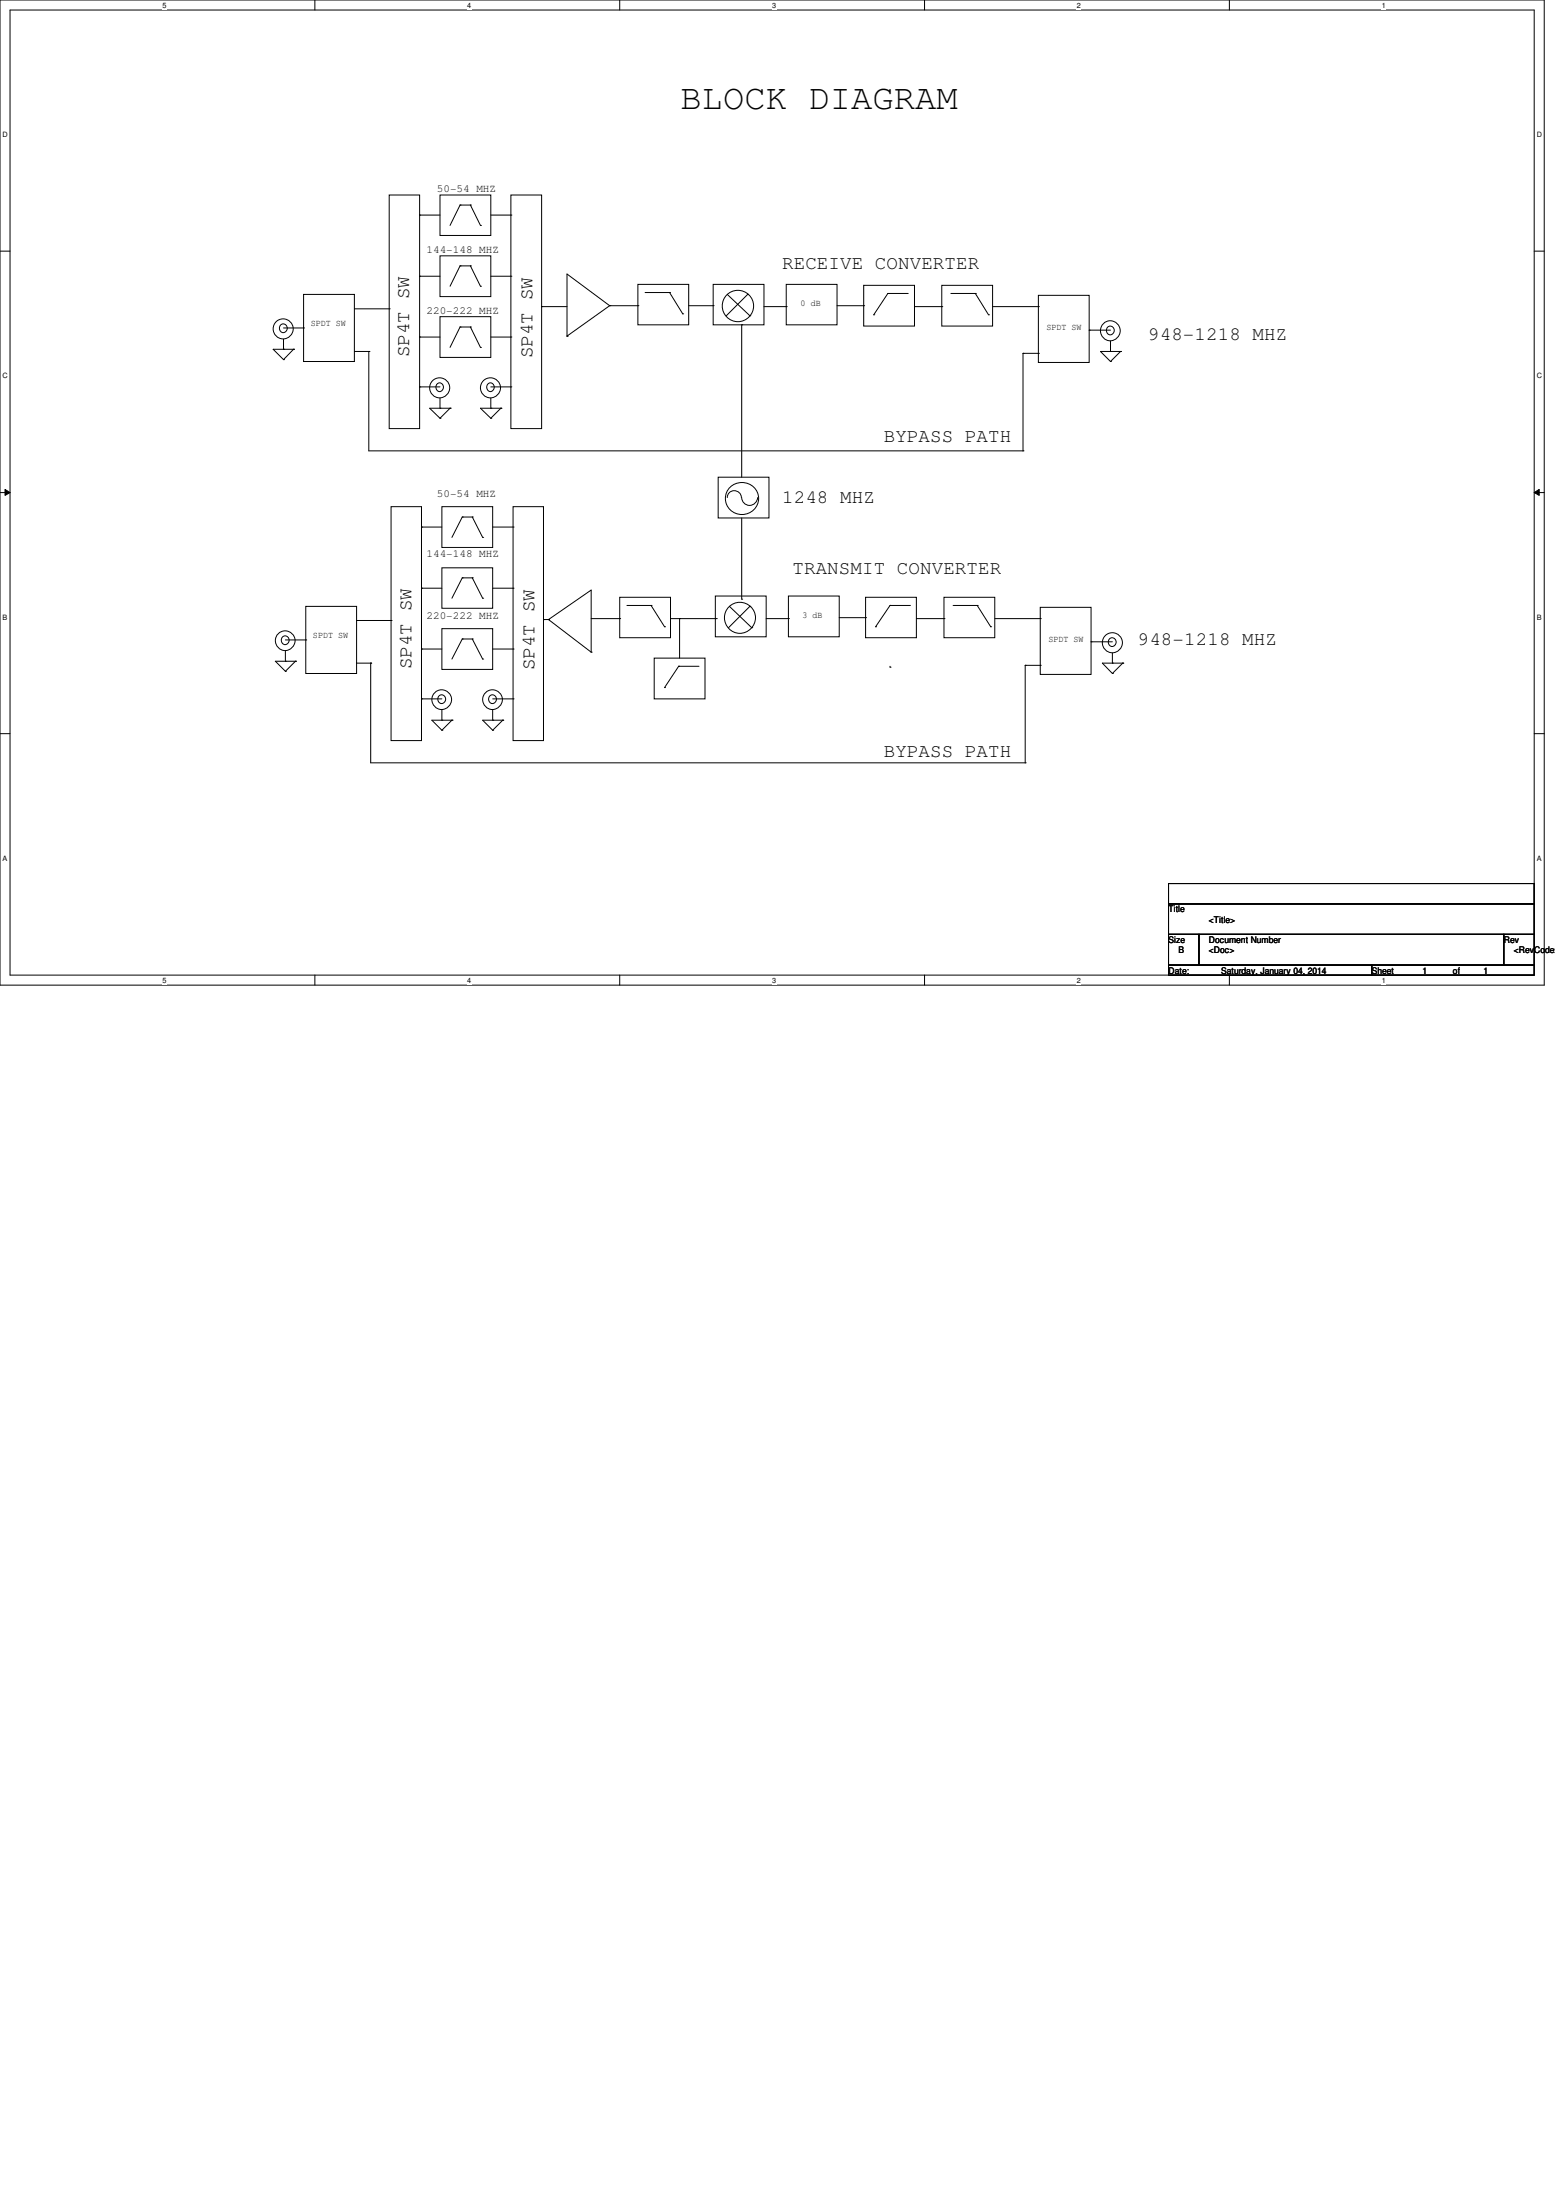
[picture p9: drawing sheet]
<svg xmlns="http://www.w3.org/2000/svg" width="210mm" height="297mm" viewBox="0 0 210 297" stroke-linecap="round" stroke-linejoin="round" font-family="sans-serif">
<path d="M0 0h208.4v133h-208.4zM1.4 1.4h205.7v130.3h-205.7z" fill="none" stroke="#000" stroke-width=".13"/>
<g fill="#fff">
<path d="M21.9 .1h.6v1.1h-.6z"/>
<path d="M21.9 131.8h.6v1.1h-.6z"/>
</g>
<path d="M42.5 0v1.4M42.5 131.7v1.3" fill="none" stroke="#000" stroke-width=".13"/>
<g fill="#fff">
<path d="M63.1 .1h.5v1.1h-.5z"/>
<path d="M63.1 131.8h.5v1.1h-.5z"/>
</g>
<path d="M83.7 0v1.4M83.7 131.7v1.3" fill="none" stroke="#000" stroke-width=".13"/>
<g fill="#fff">
<path d="M104.2 .1h.6v1.1h-.6z"/>
<path d="M104.2 131.8h.6v1.1h-.6z"/>
</g>
<path d="M124.8 0v1.4M124.8 131.7v1.3" fill="none" stroke="#000" stroke-width=".13"/>
<g fill="#fff">
<path d="M145.4 .1h.5v1.1h-.5z"/>
<path d="M145.4 131.8h.5v1.1h-.5z"/>
</g>
<path d="M165.9 0v1.4M165.9 131.7v1.3" fill="none" stroke="#000" stroke-width=".13"/>
<g fill="#fff">
<path d="M186.5 .1h.6v1.1h-.6z"/>
<path d="M186.5 131.8h.6v1.1h-.6z"/>
<path d="M.3 17.6h.8v1.1h-.8z"/>
<path d="M207.4 17.6h.8v1.1h-.8z"/>
<path d="M.3 50.2h.8v1.1h-.8z"/>
<path d="M207.4 50.2h.8v1.1h-.8z"/>
</g>
<path d="M0 33.9h1.4M207.1 33.9h1.3" fill="none" stroke="#000" stroke-width=".13"/>
<g fill="#fff">
<path d="M.3 82.8h.7v1.1h-.7z"/>
<path d="M207.4 82.8h.7v1.1h-.7z"/>
</g>
<path d="M0 66.5h1.4M.7 66.1l.7 .4-.7 .4zM207.1 66.5l.7-.4v.8zM207.1 66.5h1.3" fill="none" stroke="#000" stroke-width=".13"/>
<path d="M.7 66.1l.7 .4-.7 .4zM207.1 66.5l.7-.4v.8z" fill="#000"/>
<g fill="#fff">
<path d="M.3 115.3h.7v1.1h-.7z"/>
<path d="M207.4 115.3h.7v1.1h-.7z"/>
</g>
<g fill="none" stroke="#000" stroke-width=".13">
<path d="M41 39.8h6.8v9h-6.8zM52.5 26.3h4.1v31.6h-4.1zM56.6 29h.1M56.6 37.3h.1M56.6 29h2.8M56.6 37.3h2.8M59.4 26.3h6.9v5.5h-6.9zM59.4 34.5h6.9v5.5h-6.9zM62.1 27.7h.1M62.1 35.9h.1M62.1 27.7l-1.4 2.7M62.1 27.7h1.4"/>
<path d="M62.1 35.9l-1.4 2.8M62.1 35.9h1.4M63.5 27.7h.1M63.5 35.9h.1M63.5 27.7l1.4 2.7M63.5 35.9l1.4 2.8M64.9 30.4h.1M64.9 38.7h.1M66.3 29h2.7M66.3 37.3h2.7M69 26.3h4.1v31.6h-4.1zM69 29h.1"/>
<path d="M69 37.3h.1M86.1 38.4h6.9v5.5h-6.9zM87.1 39.5h3.3M90.4 39.5h.1M90.4 39.5l1.8 2.9M96.3 38.4h6.8v5.5h-6.8zM98.2 39.8l3 2.8M100.9 39.8h.1M100.9 39.8l-2.9 2.8M106.1 38.4h6.9v5.5h-6.9zM116.6 38.5h6.8v5.5h-6.8zM119.8 39.6h.1"/>
<path d="M119.8 39.6h2.8M119.8 39.6l-1.9 2.9M127.1 38.5h6.9v5.5h-6.9zM128.4 39.6h3.3M131.7 39.6h.1M131.7 39.6l1.7 2.9M140.2 39.9h6.8v9h-6.8zM38 43.8a.57 .57 0 0 1 .8 .5 .57 .57 0 0 1-.8 .5 .65 .65 0 0 1 0-1zM38.3 47.2h.1M38.3 48.6h.1M38.3 45.8v1.4M38.3 44.3h2.7"/>
<path d="M39.6 47.2h.1M39.6 47.2h-2.7l1.4 1.4M39.6 47.2l-1.3 1.4M41 44.3h.1M47.8 47.5h2M47.8 41.7h4.7M49.8 47.5h.1M49.8 47.5v13.4h88.3M52.5 41.7h.1M56.6 45.5h.1M56.6 52.2h.1M56.6 45.5h2.8"/>
<path d="M56.6 52.2h2.8M59.1 51.8a.55 .55 0 0 1 .8 .5 .55 .55 0 0 1-.8 .5 .65 .65 0 0 1 0-1zM59.4 42.8h6.9v5.5h-6.9zM59.4 55.1h.1M59.4 56.5h.1M59.4 53.8v1.3M60.7 55.1h.1M60.7 55.1h-2.7l1.4 1.4M60.7 55.1l-1.3 1.4M62.1 44.2h.1M62.1 44.2l-1.4 2.7M62.1 44.2h1.4"/>
<path d="M63.5 44.2h.1M63.5 44.2l1.4 2.7M64.9 46.9h.1M65.9 51.8a.55 .55 0 0 1 .8 .5 .55 .55 0 0 1-.8 .5 .65 .65 0 0 1 0-1zM66.3 55.1h.1M66.3 56.5h.1M66.3 45.5h2.7M66.3 53.8v1.3M66.3 52.2h2.7M67.6 55.1h.1M67.6 55.1h-2.7l1.4 1.4M67.6 55.1l-1.3 1.4"/>
<path d="M69 45.5h.1M69 52.2h.1M73.1 41.4h.1M73.1 41.4h3.4M76.5 45.4h.1M82.3 41.3h.1M82.3 41.3l-5.8-4.3v8.4M82.3 41.3l-5.8 4.1M82.3 41.3h3.8M86.1 41.3h.1M92.2 42.4h.1M93 41.3h3.3"/>
<path d="M96.3 41.3h.1M100.1 43.9h.1M100.1 43.9v20.5M101.2 42.6h.1M103.1 41.4h3M106.1 41.4h.1M113 41.3h3.6M116.6 41.3h.1M117.9 42.5h.1M123.4 41.4h3.7M127.1 41.4h.1M133.4 42.5h.1"/>
<path d="M134 41.4h6.2M138.1 47.7h.1M138.1 47.7v13.2M138.1 47.7h2.1M140.2 41.4h.1M140.2 47.7h.1M147 44.6h.1M147 44.6h2.9M149.6 44.1a.57 .57 0 0 1 .8 .5 .57 .57 0 0 1-.8 .5 .65 .65 0 0 1 0-1zM149.9 47.5h.1M149.9 48.8h.1M149.9 46.1v1.4"/>
<path d="M151.3 47.5h.1M151.3 47.5h-2.8l1.4 1.3M151.3 47.5l-1.4 1.3M52.8 68.4h4.1v31.6h-4.1zM56.9 71.2h.1M56.9 79.4h.1M56.9 71.2h2.7M56.9 79.4h2.7M59.6 68.4h6.9v5.5h-6.9zM59.6 76.7h6.9v5.4h-6.9zM62.4 69.8h.1M62.4 78h.1"/>
<path d="M62.4 69.8l-1.4 2.8M62.4 69.8h1.4M62.4 78l-1.4 2.8M62.4 78h1.4M63.8 69.8h.1M63.8 78h.1M63.8 69.8l1.4 2.8M63.8 78l1.4 2.8M65.2 72.6h.1M66.5 71.2h2.8M66.5 79.4h2.8M69.3 68.4h4.1v31.6h-4.1z"/>
<path d="M69.3 71.2h.1M69.3 79.4h.1M96.9 64.4h6.9v5.5h-6.9zM98.2 67.2a.95 .95 0 0 1 .9-.9 .95 .95 0 0 1 1 .9M98.6 65.8a2.2 2.2 0 0 1 3.3 .1 2.2 2.2 0 0 1-.6 3.3 2.2 2.2 0 0 1-2.9-.5 2.2 2.2 0 0 1 .2-2.9zM100.1 67.2a1.08 1.08 0 0 0 1.1 1 1.08 1.08 0 0 0 1.1-1M100.1 69.9v11M138.1 60.9h.1M0 99.1h1.4M38.2 85.9a.57 .57 0 0 1 .8 .5 .57 .57 0 0 1-.8 .5 .65 .65 0 0 1 0-1zM38.5 89.3h.1M38.5 90.6h.1"/>
<path d="M38.5 87.9v1.4M38.5 86.4h2.8M39.9 89.3h.1M39.9 89.3h-2.7l1.3 1.3M39.9 89.3l-1.4 1.3M41.3 81.9h6.8v9h-6.8zM41.3 86.4h.1M48.1 89.5h1.9M48.1 83.8h4.7M50 89.5h.1M50 89.5v13.5h88.4M52.8 83.8h.1"/>
<path d="M56.9 87.6h.1M56.9 94.4h.1M56.9 87.6h2.7M56.9 94.4h2.7M59.3 93.9a.57 .57 0 0 1 .9 .5 .57 .57 0 0 1-.9 .5 .65 .65 0 0 1 0-1zM59.6 84.9h6.9v5.5h-6.9zM59.6 97.2h.1M59.6 98.6h.1M59.6 95.8v1.4M61 97.2h.1M61 97.2h-2.7l1.3 1.4M61 97.2l-1.4 1.4"/>
<path d="M62.4 86.3h.1M62.4 86.3l-1.4 2.7M62.4 86.3h1.4M63.8 86.3h.1M63.8 86.3l1.4 2.7M65.2 80.8h.1M65.2 89h.1M66.2 93.9a.57 .57 0 0 1 .8 .5 .57 .57 0 0 1-.8 .5 .65 .65 0 0 1 0-1zM66.5 97.2h.1M66.5 98.6h.1M66.5 87.6h2.8M66.5 95.8v1.4"/>
<path d="M66.5 94.4h2.8M67.9 97.2h.1M67.9 97.2h-2.7l1.3 1.4M67.9 97.2l-1.4 1.4M69.3 87.6h.1M69.3 94.4h.1M73.4 83.7h.1M73.4 83.7h.6M74 83.7h.1M74 83.7l5.8-4v8.4M74 83.7l5.8 4.4M79.8 88.1h.1"/>
<path d="M79.8 83.5h3.9M83.7 80.6h6.8v5.5h-6.8zM83.7 83.5h.1M84.6 81.7h3.3M87.9 81.7h.1M87.9 81.7l1.8 2.9M88.3 88.9h6.9v5.5h-6.9zM89.7 84.6h.1M89.7 92.8h.1M90.5 83.5h6.2M91.6 90h.1M91.6 90h2.8"/>
<path d="M91.6 90l-1.9 2.8M91.7 83.5h.1M91.7 83.5v5.4M96.6 80.5h6.8v5.5h-6.8zM96.7 83.5h.1M98.5 81.9l3 2.9M100.1 80.9h.1M101.2 81.9h.1M101.2 81.9l-2.9 2.9M101.5 84.8h.1M103.4 83.5h3M106.4 80.5h6.9v5.5h-6.9z"/>
<path d="M106.4 83.5h.1M113.3 83.4h3.5M116.8 80.6h6.9v5.5h-6.9zM116.8 83.4h.1M118.2 84.6h.1M120.1 81.7h.1M120.1 90.1h.1M120.1 81.7h2.8M120.1 81.7l-1.9 2.9M120.1 90v.1M123.7 83.5h3.7M127.4 80.6h6.9v5.5h-6.9z"/>
<path d="M127.4 83.5h.1M128.7 81.7h3.2M131.9 81.7h.1M131.9 81.7l1.8 2.9M133.7 84.6h.1M134.3 83.5h6.1M138.4 89.8h.1M138.4 89.8v13.2M138.4 89.8h2M140.4 82h6.9v9.1h-6.9zM140.4 83.5h.1M140.4 89.8h.1"/>
<path d="M147.3 86.7h.1M147.3 86.7h2.9M149.9 86.2a.57 .57 0 0 1 .8 .5 .57 .57 0 0 1-.8 .5 .65 .65 0 0 1 0-1zM150.2 89.5h.1M150.2 90.9h.1M150.2 88.2v1.3M151.6 89.5h.1M151.6 89.5h-2.8l1.4 1.4M151.6 89.5l-1.4 1.4M207.1 99.1h1.3M138.4 103h.1M157.7 119.3h49.4v2.7h-49.4z"/>
<path d="M157.7 122h49.4v4.2h-49.4zM157.7 126.2h4.1v4.1h-4.1zM157.7 130.3h27.5v1.4h-27.5zM161.8 126.2h41.2v4.1h-41.2zM185.2 130.3h21.9v1.4h-21.9zM203 126.2h4.1v4.1h-4.1z"/>
<circle cx="38.2" cy="44.4" r="1.35"/>
<circle cx="59.4" cy="52.4" r="1.35"/>
<circle cx="66.2" cy="52.4" r="1.35"/>
<circle cx="99.6" cy="41.3" r="2.12"/>
<circle cx="149.9" cy="44.7" r="1.35"/>
<circle cx="38.5" cy="86.5" r="1.33"/>
<circle cx="59.6" cy="94.5" r="1.33"/>
<circle cx="66.5" cy="94.5" r="1.33"/>
<circle cx="99.9" cy="83.4" r="2.1"/>
<circle cx="150.2" cy="86.8" r="1.35"/>
</g>
<text font-size="4.8" x="91.9" y="14.7">BLOCK DIAGRAM</text>
<g font-size="2.6">
<text x="105.6" y="36.4">RECEIVE CONVERTER</text>
<text x="155" y="45.9">948-1218 MHZ</text>
<text x="55.2" y="48.3" transform="rotate(-90 55.2 48.3)">SP4T SW</text>
<text x="71.9" y="48.4" transform="rotate(-90 71.9 48.4)">SP4T SW</text>
<text x="119.3" y="59.6">BYPASS PATH</text>
<text x="105.6" y="67.9">1248 MHZ</text>
<text x="107" y="77.5">TRANSMIT CONVERTER</text>
<text x="153.6" y="87.1">948-1218 MHZ</text>
<text x="55.5" y="90.4" transform="rotate(-90 55.5 90.4)">SP4T SW</text>
<text x="72.1" y="90.5" transform="rotate(-90 72.1 90.5)">SP4T SW</text>
<text x="119.3" y="102.2">BYPASS PATH</text>
</g>
<g font-size="1.5">
<text x="59" y="25.9">50-54 MHZ</text>
<text x="57.6" y="34.1">144-148 MHZ</text>
<text x="57.6" y="42.4">220-222 MHZ</text>
<text x="59" y="67.1">50-54 MHZ</text>
<text x="57.6" y="75.3">144-148 MHZ</text>
<text x="57.6" y="83.5">220-222 MHZ</text>
</g>
<g font-size="1.2">
<text x="108.1" y="41.3">0 dB</text>
<text x="42" y="44.1">SPDT SW</text>
<text x="141.3" y="44.6">SPDT SW</text>
<text x="108.3" y="83.4">3 dB</text>
<text x="42.2" y="86.2">SPDT SW</text>
<text x="141.5" y="86.7">SPDT SW</text>
<text x="157.7" y="123.2">Title</text>
<text x="163.2" y="124.6">&lt;Title&gt;</text>
<text x="157.7" y="127.3">Size</text>
<text x="157.7" y="131.4">Date:</text>
<text x="159.1" y="128.7">B</text>
<text x="163.2" y="127.3">Document Number</text>
<text x="163.2" y="128.7">&lt;Doc&gt;</text>
<text x="164.8" y="131.4">Saturday, January 04, 2014</text>
<text x="185.2" y="131.4">Sheet</text>
<text x="192" y="131.4">1</text>
<text x="196.1" y="131.4">of</text>
<text x="200.2" y="131.4">1</text>
<text x="203" y="127.3">Rev</text>
<text x="204.3" y="128.7">&lt;RevCode&gt;</text>
</g>
<g font-size="1">
<text x="21.9" y="1">5</text>
<text x="63.1" y="1">4</text>
<text x="104.2" y="1">3</text>
<text x="145.4" y="1">2</text>
<text x="186.5" y="1">1</text>
<text x=".3" y="18.5">D</text>
<text x="207.4" y="18.5">D</text>
<text x=".3" y="51.1">C</text>
<text x="207.4" y="51.1">C</text>
<text x=".3" y="83.7">B</text>
<text x="207.4" y="83.7">B</text>
<text x=".3" y="116.2">A</text>
<text x="207.4" y="116.2">A</text>
<text x="21.9" y="132.7">5</text>
<text x="63.1" y="132.7">4</text>
<text x="104.2" y="132.7">3</text>
<text x="145.4" y="132.7">2</text>
<text x="186.5" y="132.7">1</text>
</g>
</svg>
